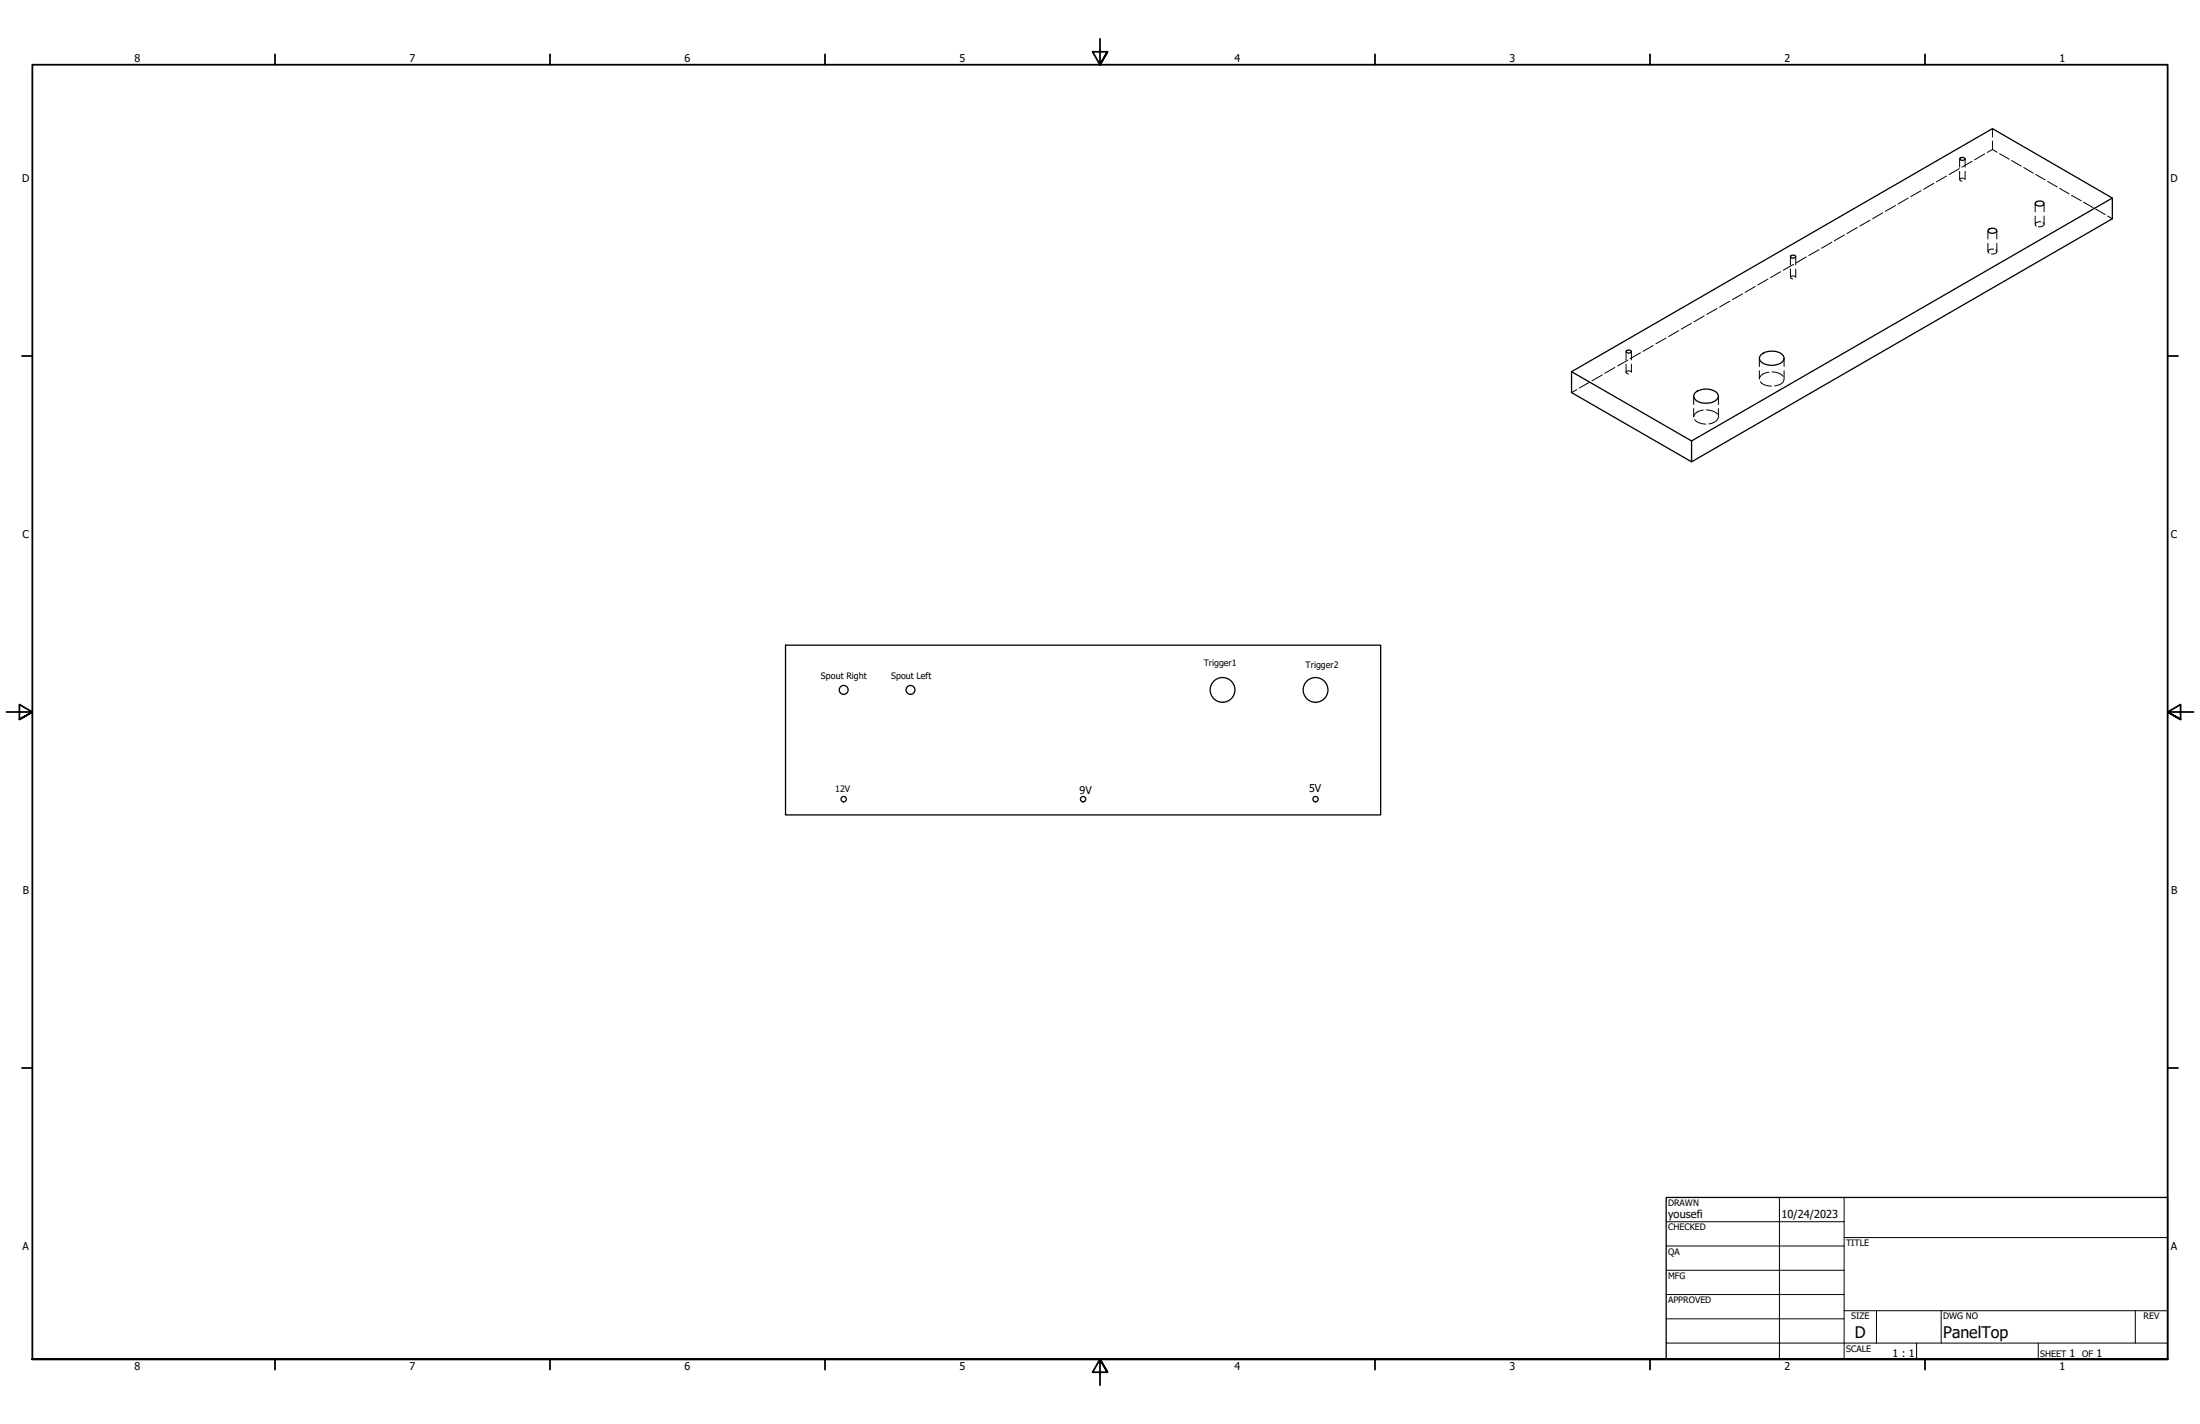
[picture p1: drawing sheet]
<svg xmlns="http://www.w3.org/2000/svg" width="864mm" height="559mm" viewBox="0 0 864 559" stroke-linecap="round" stroke-linejoin="round" font-family="sans-serif">
<!-- layer: Hidden (ANSI) -->
<g fill="none" stroke="#000" stroke-width=".39">
<path d="M782.1 58.7l1.9 1.1M782.1 50.5v3.3M782.1 55.4v3.3M782.1 58.7l-2 1.1M749 77.7l-4 2.4M754.1 74.9l-4 2.3M759.1 71.9l-4 2.4M764.1 69.1l-4 2.3M769.1 66.2l-4 2.3M769.2 62.4v3.2M769.2 67.2v3.3M771.2 70.2a1.25 1.25 0 0 0-1.9 .2l.1 .3 .8 .4"/>
<path d="M771.4 62.4v3.2M771.4 67.2v3.3M774.1 63.3l-4 2.3M779.1 60.4l-4 2.3M784.9 60.3l3.8 2.2M789.6 63l3.8 2.2M794.4 65.7l3.7 2.2M798.9 79.9v3.2M799.1 68.5l3.7 2.1M802.4 79.9v3.2M803.8 71.2l3.7 2.1M808.5 73.9l3.7 2.2"/>
<path d="M813.2 76.6l3.8 2.2M817.9 79.3l3.8 2.2M714.1 98l-4 2.3M719.1 95.1l-4.1 2.3M724 92.2l-4 2.3M729 89.3l-4 2.3M734.1 86.4l-4 2.3M739.1 83.5l-4 2.4M744.1 80.6l-4 2.3M780.4 90.6v3.2M780.4 95.4v3.3M782.6 97.8l-.3-.1a1.39 1.39 0 0 0-1.9 1.1l.5 .6"/>
<path d="M783.4 98l.4 .6a1.58 1.58 0 0 1-2.1 1.1M783.8 90.6v3.2M783.8 95.4v3.3M798.9 84.8v3.2M801.1 87.1a1.85 1.85 0 0 0-2.2 1l.5 .6M801.9 87.4l.5 .5a1.61 1.61 0 0 1-2.2 1.1M802.4 84.8v3.2M822.6 82l3.8 2.2M827.3 84.8l1.9 1.1M679 118.2l-4 2.3M684 115.3l-4 2.3M689 112.4l-4 2.3"/>
<path d="M694 109.5l-4 2.3M699 106.6l-4 2.4M702.8 100.7v3.2M702.8 105.6v3.2M704 103.8l-4 2.2M704.8 108.6l-.1-.1a1.11 1.11 0 0 0-1.8 .6l.9 .4M704.9 100.7v3.2M704.9 105.6v3.2M709 100.8l-4 2.4M638.3 138v3.2M640.4 138v3.2M644 138.4l-4 2.3"/>
<path d="M649 135.6l-4 2.3M654 132.7l-4 2.2M659 129.7l-4 2.4M664 126.9l-4 2.3M669 124l-4 2.3M674 121.1l-4 2.3M618.9 152.9l-2 1.2M624 150l-4 2.3M629 147.1l-4 2.3M633.9 144.2l-4 2.3M638.3 142.9v3.2M638.9 141.4l-4 2.2"/>
<path d="M640.3 145.9l-.1-.2a1.18 1.18 0 0 0-1.8 .6l.9 .4M640.4 142.9v3.2M664.8 155.4v3.4M674.6 155.4v3.4M690.6 140.6v3.2M690.6 145.5v3.2M691 149.8a5.2 5.2 0 0 0 4.4 1.7M694.4 146.1a3.8 3.8 0 0 0-3.7 2.6M695.6 146a5.6 5.6 0 0 1 4.4 1.7M700.3 148.8a2.69 2.69 0 0 1-2.5 2.4l-1.2 .2M700.3 140.6v3.2M700.3 145.5v3.2"/>
<path d="M664.8 160.3v3.3M665.2 164.7a5.5 5.5 0 0 0 4.4 1.7M668.6 160.9a3.8 3.8 0 0 0-3.7 2.6M669.8 160.8h.3a5.7 5.7 0 0 1 4.1 1.8M674.5 163.7a3.4 3.4 0 0 1-3.7 2.7M674.6 160.3v3.3"/>
</g>
<!-- layer: Visible (ANSI) -->
<g fill="none" stroke="#000" stroke-width=".51">
<path d="M769.6 61.9a1.4 1.4 0 0 1 1.8 .4 1.15 1.15 0 0 1-1.1 .6 1.15 1.15 0 0 1-1-.7zM799 79.5a2.23 2.23 0 0 1 3.4 .3 1.94 1.94 0 0 1-1.7 1.1 1.94 1.94 0 0 1-1.8-1zM829.2 77.7l-165.2 95.3v8.2l-47.1-27.1v-8.2l165.2-95.4 47.1 27.2v8.2l-165.2 95.3M780.9 89.9a1.75 1.75 0 0 1 2.9 1 2.17 2.17 0 0 1-3.4-.2zM703.1 100.3a1.29 1.29 0 0 1 1.8 .3 1.11 1.11 0 0 1-1 .7 1.11 1.11 0 0 1-1-.7zM638.6 137.5a1.02 1.02 0 0 1 1.7 .7 1.16 1.16 0 0 1-1.9-.4zM691.3 139.3a6.7 6.7 0 0 1 8.7 .3 2.37 2.37 0 0 1-2.2 3.4 6.5 6.5 0 0 1-6.9-1.5l-.3-.7 .2-.8zM616.9 145.9l47.1 27.1M665.4 154.1a6.7 6.7 0 0 1 8.8 .4 1.99 1.99 0 0 1-1.1 2.9 6.9 6.9 0 0 1-7.9-.9l-.4-.9zM308.4 253.2h233.6v66.6h-233.6z"/>
<circle cx="331.2" cy="270.7" r="1.75"/>
<circle cx="357.4" cy="270.7" r="1.75"/>
<circle cx="479.9" cy="270.7" r="4.9"/>
<circle cx="516.4" cy="270.7" r="4.9"/>
<circle cx="331.2" cy="313.6" r="1.05"/>
<circle cx="425.2" cy="313.6" r="1.05"/>
<circle cx="516.4" cy="313.6" r="1.05"/>
</g>
<!-- layer: Border (ANSI) -->
<g fill="none" stroke="#000" stroke-width=".7">
<path d="M431.8 15.2v10.2l-2.9-5.1h5.8l-2.9 5.1 2.9-5.1M107.9 21.3v4.1M215.9 21.3v4.1M323.8 21.3v4.1M539.8 21.3v4.1M647.7 21.3v4.1M755.6 21.3v4.1M8.6 139.7h4.1M850.9 139.7h4.1M2.5 279.4h10.2l-5.1-2.9v5.8l5.1-2.9-5.1 2.9M861.1 279.4h-10.2l5.1-2.9v5.8l-5.1-2.9 5.1 2.9M8.6 419.1h4.1"/>
<path d="M850.9 419.1h4.1M12.7 533.4v-508h838.2v508h-838.2h838.2M107.9 533.4v4.1M215.9 533.4v4.1M323.8 533.4v4.1M434.7 538.5l-2.9-5.1 2.9 5.1h-5.8l2.9-5.1v10.2M539.8 533.4v4.1M647.7 533.4v4.1M755.6 533.4v4.1"/>
</g>
<!-- layer: Title (ANSI) -->
<g fill="none" stroke="#000" stroke-width=".39">
<path d="M654 479.4h69.9M698.5 469.9v63.5M723.9 469.9v63.5M654 488.9h69.9M654 498.5h69.9M723.9 485.6h127M654 508h69.9M654 517.5h69.9M723.9 514.3h127M736.6 514.3v12.7M762 514.3v12.7M838.2 514.3v12.7"/>
<path d="M654 527h196.9M752.3 527v6.4M800.1 527v6.4"/>
</g>
<path d="M654 469.9h196.9v63.5h-196.9z" fill="none" stroke="#000" stroke-width=".51"/>
<g font-size="6.3">
<text x="728.1" y="524.9">D</text>
<text x="762.8" y="525">PanelTop</text>
</g>
<g font-size="4.3">
<text x="654.8" y="477.8">yousefi</text>
<text x="699.3" y="478">10/24/2023</text>
</g>
<g font-size="4.2">
<text x="52.8" y="24.4">8</text>
<text x="160.8" y="24.4">7</text>
<text x="268.7" y="24.4">6</text>
<text x="376.7" y="24.4">5</text>
<text x="484.6" y="24.4">4</text>
<text x="592.6" y="24.4">3</text>
<text x="700.5" y="24.4">2</text>
<text x="808.5" y="24.4">1</text>
<text x="8.8" y="71.4">D</text>
<text x="852" y="71.4">D</text>
<text x="8.9" y="211.1">C</text>
<text x="852.2" y="211.1">C</text>
<text x="423.8" y="311.5">9V</text>
<text x="513.8" y="310.9">5V</text>
<text x="9" y="350.8">B</text>
<text x="852.2" y="350.8">B</text>
<text x="8.9" y="490.5">A</text>
<text x="852.2" y="490.5">A</text>
<text x="742.9" y="532.6">1 : 1</text>
<text x="812.4" y="532.6">1</text>
<text x="823" y="532.6">1</text>
<text x="52.8" y="537.5">8</text>
<text x="160.8" y="537.5">7</text>
<text x="268.7" y="537.5">6</text>
<text x="376.7" y="537.5">5</text>
<text x="484.6" y="537.5">4</text>
<text x="592.6" y="537.5">3</text>
<text x="700.5" y="537.5">2</text>
<text x="808.5" y="537.5">1</text>
</g>
<g font-size="3.5">
<text x="472.5" y="261.2">Trigger1</text>
<text x="512.5" y="262.1">Trigger2</text>
<text x="322.3" y="266.4">Spout Right</text>
<text x="349.8" y="266.4">Spout Left</text>
<text x="327.9" y="310.7">12V</text>
<text x="654.8" y="473.2">DRAWN</text>
<text x="654.8" y="482.8">CHECKED</text>
<text x="724.7" y="488.9">TITLE</text>
<text x="654.8" y="492.3">QA</text>
<text x="654.8" y="501.8">MFG</text>
<text x="654.8" y="511.4">APPROVED</text>
<text x="726.7" y="517.7">SIZE</text>
<text x="762.8" y="517.7">DWG NO</text>
<text x="841.4" y="517.7">REV</text>
<text x="724.7" y="530.4">SCALE</text>
<text x="800.9" y="532.6">SHEET</text>
<text x="817.4" y="532.6">OF</text>
</g>
</svg>
